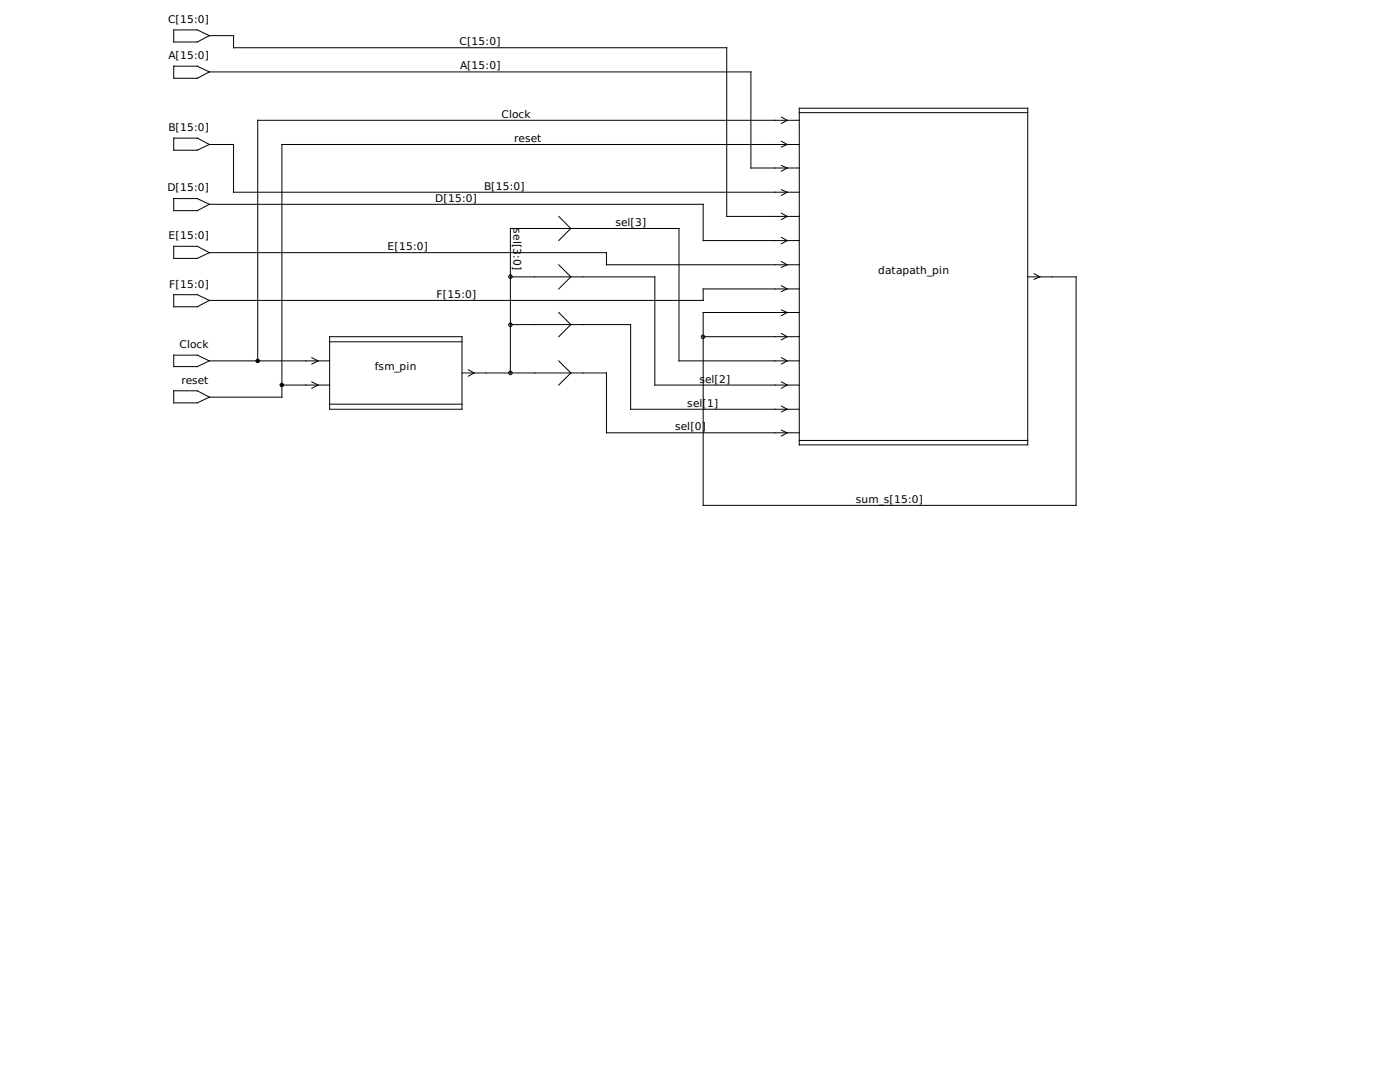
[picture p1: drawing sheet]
<svg xmlns="http://www.w3.org/2000/svg" width="279mm" height="216mm" viewBox="0 0 279 216" stroke-linecap="round" stroke-linejoin="round" font-family="sans-serif">
<g fill="none" stroke="#000" stroke-width=".2">
<path d="M34.7 6h4.7l2.4 1.1-2.4 1.3h-4.7zM34.7 13.2h4.7l2.4 1.2-2.4 1.2h-4.7zM41.8 14.4h108.1v19.1h9.6M41.8 7.1h4.8v2.4h98.4v33.7h14.5M34.7 27.6h4.7l2.4 1.2-2.4 1.2h-4.7zM34.7 39.6h4.7l2.4 1.2-2.4 1.2h-4.7zM41.8 28.8h4.8v9.6h112.9M156 28.2l1.1 .6-1.1 .5M156 23.4l1.1 .6-1.1 .6M156 33l1.1 .5-1.1 .7M156 37.8l1.1 .6-1.1 .6M159.5 21.6h45.6v67.2h-45.6z"/>
<path d="M159.5 22.5h45.6M159.5 28.8h-103.2v50.4h-14.5M159.5 24h-108.1v48M34.7 49.1h4.7l2.4 1.3-2.4 1.2h-4.7zM34.7 58.8h4.7l2.4 1.1-2.4 1.3h-4.7zM41.8 50.4h79.2v2.4h38.5M41.8 40.8h98.5v7.2h19.2M101.9 55.2h28.8v21.6h28.8M111.5 52.8l2.4 2.4-2.4 2.5M111.5 43.2l2.4 2.4-2.4 2.4M156 57l1.1 .7-1.1 .5M156 42.5l1.1 .7-1.1 .6"/>
<path d="M156 52.2l1.1 .6-1.1 .5M156 47.4l1.1 .6-1.1 .6M159.5 57.7h-19.2v2.2h-98.5M205.1 55.2h9.7v45.6h-74.5v-38.4h19.2M206.4 54.6l1.1 .6-1.1 .6M34.7 70.9h4.7l2.4 1.1-2.4 1.2h-4.7zM34.7 78h4.7l2.4 1.2-2.4 1.2h-4.7zM41.8 72h24M56.3 76.8h9.5M62.2 71.4l1.3 .6-1.3 .6M62.2 76.2l1.3 .6-1.3 .7M65.8 67.2h26.4v14.5h-26.4z"/>
<path d="M65.8 68.2h26.4M92.2 74.4h28.8v12h38.5M93.5 73.8l1.1 .6-1.1 .7M101.9 64.8h24v16.9h33.6M111.5 72l2.4 2.4-2.4 2.4M111.5 62.4l2.4 2.4-2.4 2.4M140.3 67.2h19.2M156 76.2l1.1 .6-1.1 .7M156 71.4l1.1 .6-1.1 .6M156 66.5l1.1 .7-1.1 .6M156 61.8l1.1 .6-1.1 .6M159.5 72h-24v-26.4h-33.6v28.8"/>
<path d="M65.8 80.6h26.4M156 81l1.1 .7-1.1 .5M156 85.9l1.1 .5-1.1 .6M159.5 87.9h45.6"/>
<circle cx="101.9" cy="55.2" r=".35"/>
<circle cx="101.9" cy="74.4" r=".35"/>
<circle cx="101.9" cy="64.8" r=".35"/>
<circle cx="140.3" cy="67.2" r=".35"/>
</g>
<g fill="#000" stroke="#000" stroke-width=".2">
<circle cx="51.4" cy="72" r=".35"/>
<circle cx="56.2" cy="76.8" r=".35"/>
</g>
<g font-size="2.1">
<text x="33.5" y="4.6">C[15:0]</text>
<text x="33.7" y="11.7">A[15:0]</text>
<text x="91.7" y="9">C[15:0]</text>
<text x="91.8" y="13.8">A[15:0]</text>
<text x="100.1" y="23.5">Clock</text>
<text x="33.7" y="26.2">B[15:0]</text>
<text x="102.6" y="28.3">reset</text>
<text x="33.4" y="38.1">D[15:0]</text>
<text x="86.9" y="40.3">D[15:0]</text>
<text x="96.6" y="37.8">B[15:0]</text>
<text x="33.7" y="47.8">E[15:0]</text>
<text x="102.5" y="45.6" transform="rotate(90 102.5 45.6)">sel[3</text>
<text x="122.8" y="45.1">sel[3]</text>
<text x="77.3" y="49.9">E[15:0]</text>
<text x="102.5" y="50.9" transform="rotate(90 102.5 50.9)">:0]</text>
<text x="33.8" y="57.4">F[15:0]</text>
<text x="87.1" y="59.4">F[15:0]</text>
<text x="175.3" y="54.7">datapath_pin</text>
<text x="35.8" y="69.3">Clock</text>
<text x="36.2" y="76.6">reset</text>
<text x="74.8" y="73.9">fsm_pin</text>
<text x="139.6" y="76.3">s</text>
<text x="140.7" y="76.3">el[2]</text>
<text x="137.2" y="81.2">sel[1]</text>
<text x="134.7" y="85.9">sel[0]</text>
<text x="170.8" y="100.3">sum_s[15:0]</text>
</g>
</svg>
